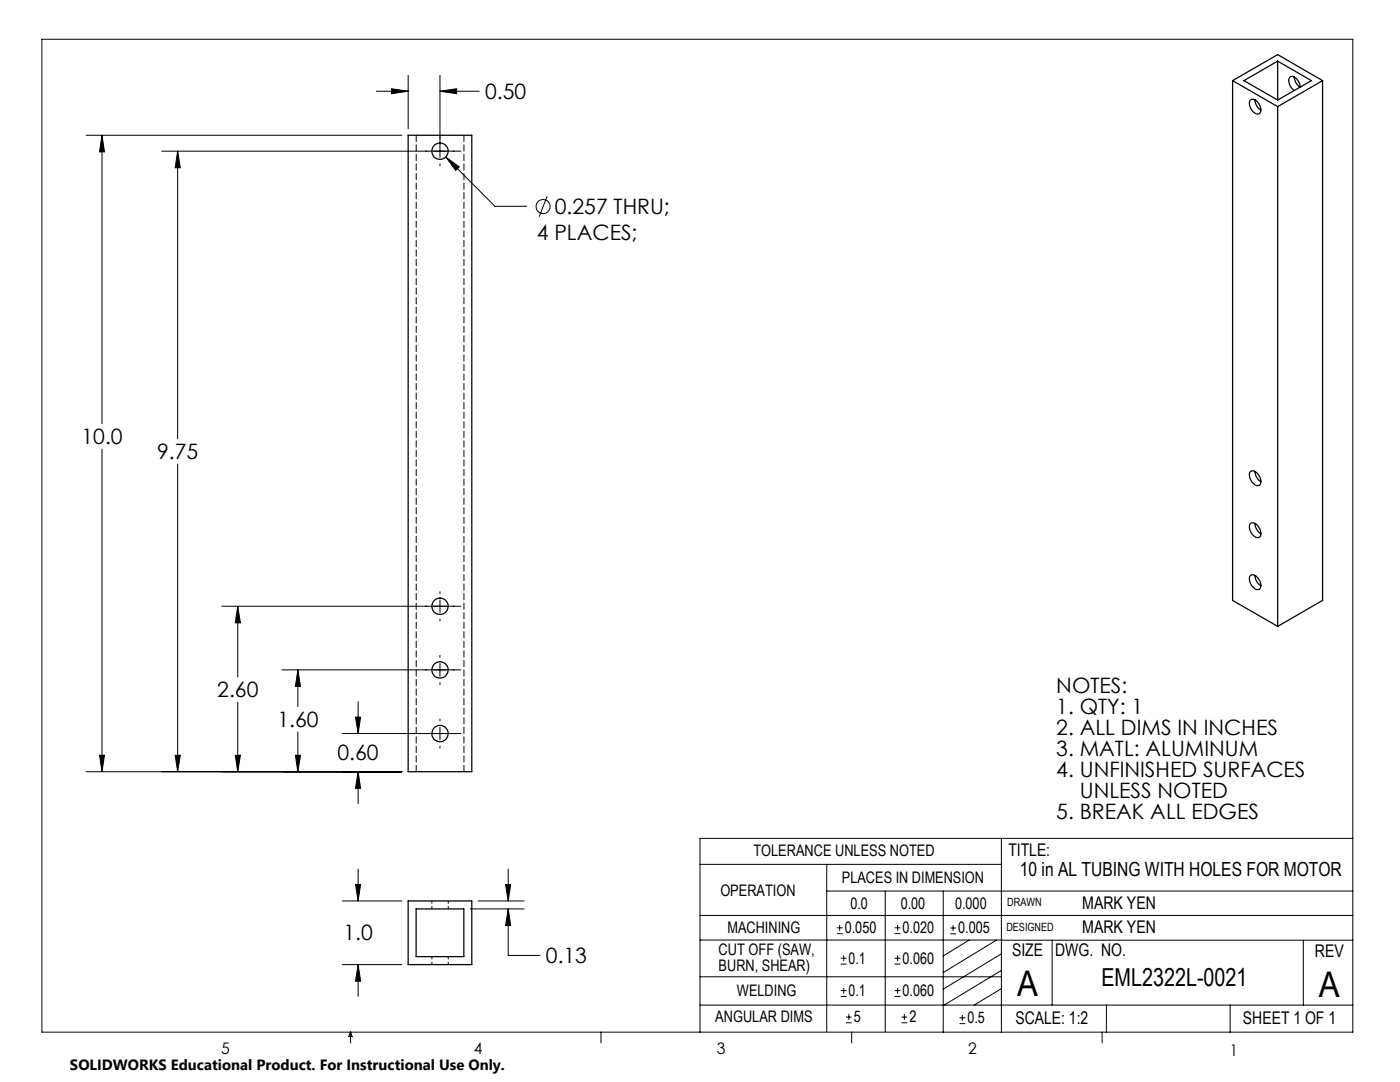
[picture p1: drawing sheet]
<svg xmlns="http://www.w3.org/2000/svg" width="279mm" height="216mm" viewBox="0 0 279 216" stroke-linecap="round" stroke-linejoin="round" font-family="sans-serif">
<g fill="none" stroke="#000" stroke-width=".2">
<path d="M8.4 7.8h261.6v198.2h-261.6zM75.1 18.2h6.4M78.1 17.7l3.4 .5-3.4 .5zM81.5 15v10.7M87.8 18.2l3.3-.5v1zM87.8 15v16.4M87.8 18.2h7.8M17.2 27h63M20.4 27v57.6M20.4 27l.4 3.3h-.9zM32.3 30.2h59.7M35.5 30.2l.5 3.3h-1z"/>
<path d="M35.5 30.2v57.4M87.8 32.7v.4M89 31.3l2.7 2-.8 .7zM89 31.3l9.8 9.9h6.3M109.2 39.2l-1.6 4.1M20.4 89.6v64.4M35.5 92.6v61.4M87.8 118.1v.3M87.8 119.7v2.5M44.3 121h47.7M47.4 121v14.1M47.4 121l.6 3.3h-1z"/>
<path d="M56.3 133.7h35.7M59.4 133.7l.6 3.3h-1.1zM59.4 133.7v7.3M87.8 123.5v.4M87.8 130.8v.3M87.8 132.4v2.5M87.8 136.2v.4M17.2 154h63M19.9 150.7h.9l-.4 3.3zM35 150.7h1l-.5 3.3zM47 150.7h1l-.6 3.3zM47.4 140.1v13.9"/>
<path d="M58.9 150.7h1.1l-.6 3.3zM59.4 146v8M68.3 146.4h23.7M70.9 143.1h1.1l-.5 3.3zM71.5 154l.5 3.3h-1.1zM71.5 140v6.4M71.5 154v6.3M87.8 143.5v.3M87.8 145.1v2.5M87.8 148.9v.4M68.3 179.8h11.9M70.9 176.5h1.1l-.5 3.3z"/>
<path d="M71.5 173.4v6.4M95.4 179.8h9.2M100.9 176.5h1l-.5 3.3zM101.4 173.4v6.4M139.7 172.5h60.1M165 177.8h105M165 172.5v33.3M176.7 177.8v28M188.2 177.8v28.2M199.8 167.3v38.7M270 167.3h-130.3v38.7M68.3 192.5h11.9"/>
<path d="M71.5 192.5l.5 3.3h-1.1zM71.5 192.5v6.3M93.8 181.4h10.8M101.4 181.4l.5 3.3h-1zM101.4 181.4v9.2h6.4M139.7 182.7h130.3M139.7 187.6h60.2M139.7 194.9h60.1M167 186.3h1.2M167 185.1h1.2M167.6 184.6v1.1M167.8 198.8h1.1"/>
<path d="M167.8 197.7h1.1M167.8 192.4h1.1M167.8 191.2h1.1M168.4 190.6v1.2M168.4 197.1v1.2M178.5 198.8h1.2M178.5 197.7h1.2M178.5 192.4h1.2M178.5 191.2h1.2M178.5 186.3h1.2M178.5 185.1h1.2M179.1 184.6v1.1"/>
<path d="M179.1 190.6v1.2M179.1 197.1v1.2M189.7 185.2h1.1M189.7 186.3h1.1M190.2 184.6v1.1M193.4 187.6l-5.2 3.1M198.9 187.6l-10.7 6.5M199.8 187.6h70.2M199.8 197.3l-5.4 3.3M199.8 193.6l-11.6 7.1M199.8 190.3l-11.6 7.1M210 187.6v13"/>
<path d="M260.1 187.6v13M70 206v2.1M70 206l.3 .8h-.7zM119.9 206v2.1M139.7 200.6h130.3M168.8 204.1h1.2M168.8 203h1.2M169.4 202.4v1.1M170 206v2.1M179.9 204.1h1.2M179.9 203h1.2M180.5 202.4v1.1"/>
<path d="M191.5 204.3h1.2M191.5 203.1h1.2M192.1 202.5v1.2M220 206v2.1M220.8 200.6v5.4M245.5 200.6v5.4"/>
<circle cx="108.4" cy="41.2" r="1.4"/>
</g>
<path d="M19.9 150.7h.9l-.4 3.3zM20.4 27l.4 3.3h-.9zM70.9 143.1h1.1l-.5 3.3zM71.5 154l.5 3.3h-1.1zM89 31.3l1.9 2.7 .8-.7zM35.5 30.2l.5 3.3h-1zM35 150.7h1l-.5 3.3zM59.4 133.7l.6 3.3h-1.1zM58.9 150.7h1.1l-.6 3.3zM47.4 121l.6 3.3h-1zM47 150.7h1l-.6 3.3zM78.1 17.7l3.4 .5-3.4 .5zM87.8 18.2l3.3-.5v1zM71.5 192.5l.5 3.3h-1.1zM70.9 176.5h1.1l-.5 3.3zM101.4 181.4l.5 3.3h-1zM100.9 176.5h1l-.5 3.3z" fill="#000"/>
<g fill="none" stroke="#000" stroke-width=".25">
<path d="M246 16.1l9 5.2M246 16.1l9-5.2 8.9 5.2M246 16.1v103.7l9 5.2M249.6 19.9a1.44 1.44 0 0 1 1.8 1.1l.1 .4a.82 .82 0 0 1 .1 1 .82 .82 0 0 1-1 .3 2.14 2.14 0 0 1-1-2.8zM250.4 19.9a2.5 2.5 0 0 0 1.2 2.1M255 12.2l-6.8 3.9 6.8 3.9M255 12.2l6.7 3.9-6.7 3.9M255 12.2v7.8M258.3 15.4a2.55 2.55 0 0 0 1.1 2M259.5 17.4a2.38 2.38 0 0 0-1.7-2.2 .84 .84 0 0 0-.6 1.3l.5 1 .6 .6M263.9 16.1l-8.9 5.2M263.9 16.1v103.7l-8.9 5.2"/>
<path d="M81.5 27h12.7v127h-12.7zM255 21.3v103.7M249.6 94.1a1.44 1.44 0 0 1 1.8 1.1l.2 .6a.76 .76 0 0 1-.2 1 .76 .76 0 0 1-1-.1 2.1 2.1 0 0 1-.8-2.6zM250.4 94.1a2.65 2.65 0 0 0 1.2 2M249.6 114.8l.1-.1a2.07 2.07 0 0 1 1.9 2.5 .71 .71 0 0 1-1.2 .2 2.1 2.1 0 0 1-.8-2.6zM249.6 104.5l.1-.1a2.07 2.07 0 0 1 1.9 2.4 .71 .71 0 0 1-1.2 .2 2.1 2.1 0 0 1-.8-2.5zM250.4 104.5a2.65 2.65 0 0 0 1.2 2M250.4 114.8a2.65 2.65 0 0 0 1.2 2.1M81.5 179.8h12.7v12.7h-12.7zM83 181.4h9.6v9.5h-9.6z"/>
<circle cx="87.8" cy="30.2" r="1.63"/>
<circle cx="87.8" cy="121" r="1.63"/>
<circle cx="87.8" cy="133.7" r="1.63"/>
<circle cx="87.8" cy="146.4" r="1.63"/>
</g>
<path d="M83.1 27v127M92.6 27v127" fill="none" stroke="#000" stroke-width=".2" stroke-dasharray="1.3 .6"/>
<path d="M86.2 179.8v1.6M86.2 190.9v1.6M89.5 192.5v-1.6M89.5 181.4v-1.6" fill="none" stroke="#000" stroke-width=".2" stroke-dasharray="1.3 .6" stroke-dashoffset=".8"/>
<g font-size="7.1">
<text x="203" y="198.7">A</text>
<text x="263.2" y="198.9">A</text>
</g>
<text font-size="4.9" x="219.8" y="196.7">EML2322L-0021</text>
<g font-size="4.2">
<text x="96.8" y="19.8">0.50</text>
<text x="107.1" y="47.8">4 PLACES;</text>
<text x="110.7" y="42.8">0.257 THRU;</text>
<text x="16.3" y="88.7">10.0</text>
<text x="31.4" y="91.7">9.75</text>
<text x="43.4" y="139.2">2.60</text>
<text x="210.8" y="138.3">NOTES:</text>
<text x="210.8" y="142.5">1. QTY: 1</text>
<text x="55.4" y="145.1">1.60</text>
<text x="210.8" y="146.7">2. ALL DIMS IN INCHES</text>
<text x="67.4" y="151.6">0.60</text>
<text x="210.8" y="150.8">3. MATL: ALUMINUM</text>
<text x="210.8" y="155">4. UNFINISHED SURFACES</text>
<text x="215.5" y="159.2">UNLESS NOTED</text>
<text x="210.8" y="163.4">5. BREAK ALL EDGES</text>
<text x="68.5" y="187.7">1.0</text>
<text x="109" y="192.2">0.13</text>
</g>
<text font-size="3.9" x="203.6" y="174.9">10 in AL TUBING WITH HOLES FOR MOTOR</text>
<g font-size="3.5">
<text x="201.2" y="170.7">TITLE:</text>
<text x="216" y="181.4">MARK YEN</text>
<text x="202" y="190.8">SIZE</text>
<text x="210.6" y="190.8">DWG. NO.</text>
<text x="216" y="186.2">MARK YEN</text>
<text x="262.4" y="190.9">REV</text>
<text x="202.7" y="204.4">SCALE: 1:2</text>
<text x="248.1" y="204.4">SHEET 1 OF 1</text>
</g>
<g font-size="3.2">
<text x="150.4" y="170.8">TOLERANCE UNLESS NOTED</text>
<text x="143.8" y="178.9">OPERATION</text>
<text x="168" y="176.2">PLACES IN DIMENSION</text>
<text x="169.7" y="181.4">0.0</text>
<text x="179.8" y="181.4">0.00</text>
<text x="190.6" y="181.4">0.000</text>
<text x="143.4" y="190.5">CUT OFF (SAW,</text>
<text x="145.2" y="186.2">MACHINING</text>
<text x="168.6" y="186.2">0.050</text>
<text x="180.1" y="186.2">0.020</text>
<text x="191.2" y="186.2">0.005</text>
<text x="143.4" y="193.7">BURN, SHEAR)</text>
<text x="169.4" y="192.3">0.1</text>
<text x="180.1" y="192.3">0.060</text>
<text x="147.1" y="198.7">WELDING</text>
<text x="169.4" y="198.7">0.1</text>
<text x="180.1" y="198.7">0.060</text>
<text x="142.8" y="204">ANGULAR DIMS</text>
<text x="170.4" y="204">5</text>
<text x="181.5" y="204">2</text>
<text x="193.1" y="204.2">0.5</text>
<text x="44.2" y="210.4">5</text>
<text x="94.6" y="210.3">4</text>
<text x="143.1" y="210.4">3</text>
<text x="193.2" y="210.3">2</text>
<text x="245.4" y="210.6">1</text>
</g>
<text font-size="3" x="14" y="213.5">SOLIDWORKS Educational Product. For Instructional Use Only.</text>
<g font-size="2.3">
<text x="200.8" y="185.7">DESIGNED</text>
<text x="201" y="180.9">DRAWN</text>
</g>
</svg>
